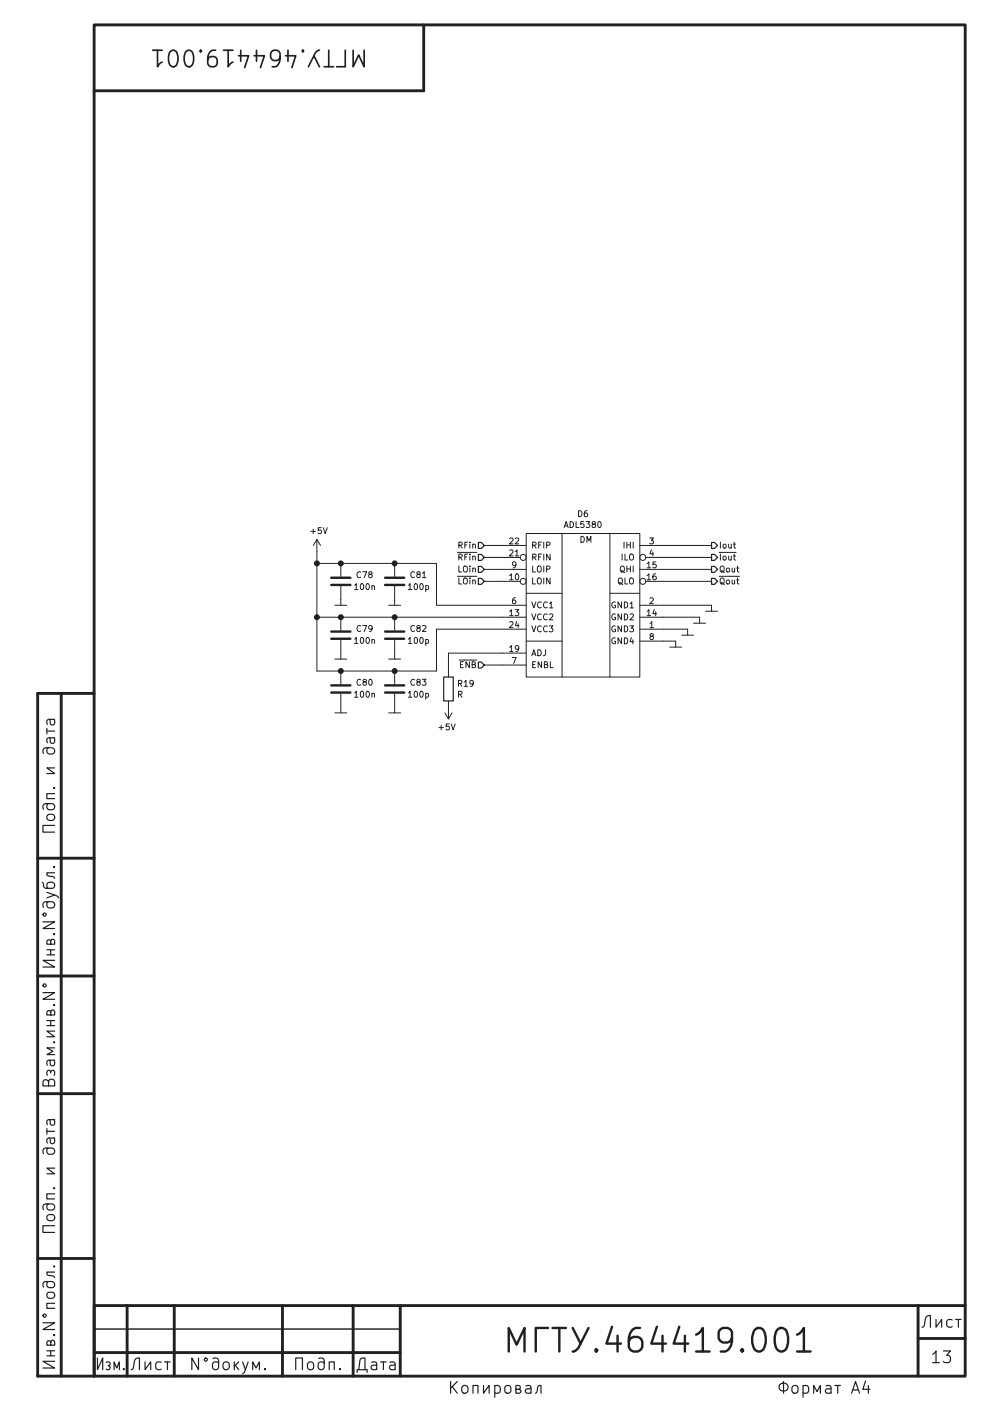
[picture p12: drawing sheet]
EESchema Schematic File Version 4
EELAYER 30 0
EELAYER END
$Descr A4 8268 11693 portrait
encoding utf-8
Sheet 13 18
Title "РЧ Модуль\\nСхема принципиальная"
Date "2020-12-21"
Rev ""
Comp "МГТУ им. Н.Э. Баумана"
Comment1 "МГТУ.464419.001"
Comment2 "Белкин М.А."
Comment3 "Каранкевич А.А."
Comment4 ""
$EndDescr
Text HLabel 5950 4550 2    50   Output ~ 0
Iout
Text HLabel 5950 4650 2    50   Output ~ 0
~Iout
Text HLabel 5950 4850 2    50   Output ~ 0
~Qout
Text HLabel 5950 4750 2    50   Output ~ 0
Qout
$Comp
L Device:R R19
U 1 1
P 3750 5750
AR Path="/5FD13150/5FD3B05B" Ref="R19"  Part="1" 
AR Path="/5FC9C143/5FD3B05B" Ref="R?"  Part="1" 
F 0 "R19" H 3820 5796 50  0000 L CNN
F 1 "R" H 3820 5705 50  0000 L CNN
F 2 "Resistor_SMD:R_0805_2012Metric_Pad1.20x1.40mm_HandSolder" V 3680 5750 50  0001 C CNN
F 3 "~" H 3750 5750 50  0001 C CNN
	1    3750 5750
	1    0    0    -1  
$EndComp
Text HLabel 4050 4550 0    50   Input ~ 0
RFin
Text HLabel 4050 4650 0    50   Input ~ 0
~RFin
Text HLabel 4050 4750 0    50   Input ~ 0
LOin
Text HLabel 4050 4850 0    50   Input ~ 0
~LOin
$Comp
L power:Earth #PWR0111
U 1 1
P 2850 5900
AR Path="/5FD13150/5FD28B52" Ref="#PWR0111"  Part="1" 
AR Path="/5FC9C143/5FD28B52" Ref="#PWR?"  Part="1" 
F 0 "#PWR0111" H 2850 5650 50  0001 C CNN
F 1 "Earth" H 2850 5750 50  0001 C CNN
F 2 "" H 2850 5900 50  0001 C CNN
F 3 "~" H 2850 5900 50  0001 C CNN
	1    2850 5900
	1    0    0    -1  
$EndComp
$Comp
L power:Earth #PWR0114
U 1 1
P 3300 5900
AR Path="/5FD13150/5FD28B4C" Ref="#PWR0114"  Part="1" 
AR Path="/5FC9C143/5FD28B4C" Ref="#PWR?"  Part="1" 
F 0 "#PWR0114" H 3300 5650 50  0001 C CNN
F 1 "Earth" H 3300 5750 50  0001 C CNN
F 2 "" H 3300 5900 50  0001 C CNN
F 3 "~" H 3300 5900 50  0001 C CNN
	1    3300 5900
	1    0    0    -1  
$EndComp
$Comp
L Device:C C83
U 1 1
P 3300 5750
AR Path="/5FD13150/5FD28B40" Ref="C83"  Part="1" 
AR Path="/5FC9C143/5FD28B40" Ref="C?"  Part="1" 
F 0 "C83" H 3100 5700 50  0000 C CNN
F 1 "100p" H 3100 5800 50  0000 C CNN
F 2 "Capacitor_SMD:C_0805_2012Metric_Pad1.18x1.45mm_HandSolder" H 3338 5600 50  0001 C CNN
F 3 "https://new.procontact74.ru/01-elektronnyie-komponentyi-/41-kondensatory/416-smd/100-pf-41622" H 3300 5750 50  0001 C CNN
	1    3300 5750
	-1   0    0    1   
$EndComp
$Comp
L Device:C C80
U 1 1
P 2850 5750
AR Path="/5FD13150/5FD1AE22" Ref="C80"  Part="1" 
AR Path="/5FC9C143/5FD1AE22" Ref="C?"  Part="1" 
F 0 "C80" H 2650 5700 50  0000 C CNN
F 1 "100n" H 2650 5800 50  0000 C CNN
F 2 "Capacitor_SMD:C_1206_3216Metric_Pad1.33x1.80mm_HandSolder" H 2888 5600 50  0001 C CNN
F 3 "https://new.procontact74.ru/01-elektronnyie-komponentyi-/41-kondensatory/chip-1206/100-nf-1206-41658" H 2850 5750 50  0001 C CNN
	1    2850 5750
	-1   0    0    1   
$EndComp
$Comp
L power:Earth #PWR0116
U 1 1
P 5650 5350
AR Path="/5FD13150/5FB9D5BC" Ref="#PWR0116"  Part="1" 
AR Path="/5FC9C143/5FB9D5BC" Ref="#PWR?"  Part="1" 
F 0 "#PWR0116" H 5650 5100 50  0001 C CNN
F 1 "Earth" H 5650 5200 50  0001 C CNN
F 2 "" H 5650 5350 50  0001 C CNN
F 3 "~" H 5650 5350 50  0001 C CNN
	1    5650 5350
	1    0    0    -1  
$EndComp
$Comp
L power:Earth #PWR0117
U 1 1
P 5750 5250
AR Path="/5FD13150/5FB9D8BB" Ref="#PWR0117"  Part="1" 
AR Path="/5FC9C143/5FB9D8BB" Ref="#PWR?"  Part="1" 
F 0 "#PWR0117" H 5750 5000 50  0001 C CNN
F 1 "Earth" H 5750 5100 50  0001 C CNN
F 2 "" H 5750 5250 50  0001 C CNN
F 3 "~" H 5750 5250 50  0001 C CNN
	1    5750 5250
	1    0    0    -1  
$EndComp
$Comp
L power:Earth #PWR0118
U 1 1
P 5850 5150
AR Path="/5FD13150/5FB9DD5D" Ref="#PWR0118"  Part="1" 
AR Path="/5FC9C143/5FB9DD5D" Ref="#PWR?"  Part="1" 
F 0 "#PWR0118" H 5850 4900 50  0001 C CNN
F 1 "Earth" H 5850 5000 50  0001 C CNN
F 2 "" H 5850 5150 50  0001 C CNN
F 3 "~" H 5850 5150 50  0001 C CNN
	1    5850 5150
	1    0    0    -1  
$EndComp
$Comp
L power:Earth #PWR0119
U 1 1
P 5950 5050
AR Path="/5FD13150/5FB9E20C" Ref="#PWR0119"  Part="1" 
AR Path="/5FC9C143/5FB9E20C" Ref="#PWR?"  Part="1" 
F 0 "#PWR0119" H 5950 4800 50  0001 C CNN
F 1 "Earth" H 5950 4900 50  0001 C CNN
F 2 "" H 5950 5050 50  0001 C CNN
F 3 "~" H 5950 5050 50  0001 C CNN
	1    5950 5050
	1    0    0    -1  
$EndComp
Wire Wire Line
	5650 5350 5550 5350
Wire Wire Line
	5750 5250 5550 5250
Wire Wire Line
	5850 5150 5550 5150
Wire Wire Line
	5550 5050 5950 5050
Wire Wire Line
	5950 4850 5550 4850
Wire Wire Line
	5950 4750 5550 4750
Wire Wire Line
	5950 4650 5550 4650
Wire Wire Line
	5950 4550 5550 4550
Wire Wire Line
	3300 5600 2850 5600
Connection ~ 2850 5600
$Comp
L power:Earth #PWR0110
U 1 1
P 2850 5450
AR Path="/5FD13150/5FBB1472" Ref="#PWR0110"  Part="1" 
AR Path="/5FC9C143/5FBB1472" Ref="#PWR?"  Part="1" 
F 0 "#PWR0110" H 2850 5200 50  0001 C CNN
F 1 "Earth" H 2850 5300 50  0001 C CNN
F 2 "" H 2850 5450 50  0001 C CNN
F 3 "~" H 2850 5450 50  0001 C CNN
	1    2850 5450
	1    0    0    -1  
$EndComp
$Comp
L power:Earth #PWR0113
U 1 1
P 3300 5450
AR Path="/5FD13150/5FBB1478" Ref="#PWR0113"  Part="1" 
AR Path="/5FC9C143/5FBB1478" Ref="#PWR?"  Part="1" 
F 0 "#PWR0113" H 3300 5200 50  0001 C CNN
F 1 "Earth" H 3300 5300 50  0001 C CNN
F 2 "" H 3300 5450 50  0001 C CNN
F 3 "~" H 3300 5450 50  0001 C CNN
	1    3300 5450
	1    0    0    -1  
$EndComp
$Comp
L Device:C C82
U 1 1
P 3300 5300
AR Path="/5FD13150/5FBB147E" Ref="C82"  Part="1" 
AR Path="/5FC9C143/5FBB147E" Ref="C?"  Part="1" 
F 0 "C82" H 3100 5250 50  0000 C CNN
F 1 "100p" H 3100 5350 50  0000 C CNN
F 2 "Capacitor_SMD:C_0805_2012Metric_Pad1.18x1.45mm_HandSolder" H 3338 5150 50  0001 C CNN
F 3 "https://new.procontact74.ru/01-elektronnyie-komponentyi-/41-kondensatory/416-smd/100-pf-41622" H 3300 5300 50  0001 C CNN
	1    3300 5300
	-1   0    0    1   
$EndComp
$Comp
L Device:C C79
U 1 1
P 2850 5300
AR Path="/5FD13150/5FBB1484" Ref="C79"  Part="1" 
AR Path="/5FC9C143/5FBB1484" Ref="C?"  Part="1" 
F 0 "C79" H 2650 5250 50  0000 C CNN
F 1 "100n" H 2650 5350 50  0000 C CNN
F 2 "Capacitor_SMD:C_1206_3216Metric_Pad1.33x1.80mm_HandSolder" H 2888 5150 50  0001 C CNN
F 3 "https://new.procontact74.ru/01-elektronnyie-komponentyi-/41-kondensatory/chip-1206/100-nf-1206-41658" H 2850 5300 50  0001 C CNN
	1    2850 5300
	-1   0    0    1   
$EndComp
Wire Wire Line
	3300 5150 2850 5150
Connection ~ 2850 5150
$Comp
L power:Earth #PWR0109
U 1 1
P 2850 5000
AR Path="/5FD13150/5FBB53B8" Ref="#PWR0109"  Part="1" 
AR Path="/5FC9C143/5FBB53B8" Ref="#PWR?"  Part="1" 
F 0 "#PWR0109" H 2850 4750 50  0001 C CNN
F 1 "Earth" H 2850 4850 50  0001 C CNN
F 2 "" H 2850 5000 50  0001 C CNN
F 3 "~" H 2850 5000 50  0001 C CNN
	1    2850 5000
	1    0    0    -1  
$EndComp
$Comp
L power:Earth #PWR0112
U 1 1
P 3300 5000
AR Path="/5FD13150/5FBB53BE" Ref="#PWR0112"  Part="1" 
AR Path="/5FC9C143/5FBB53BE" Ref="#PWR?"  Part="1" 
F 0 "#PWR0112" H 3300 4750 50  0001 C CNN
F 1 "Earth" H 3300 4850 50  0001 C CNN
F 2 "" H 3300 5000 50  0001 C CNN
F 3 "~" H 3300 5000 50  0001 C CNN
	1    3300 5000
	1    0    0    -1  
$EndComp
$Comp
L Device:C C81
U 1 1
P 3300 4850
AR Path="/5FD13150/5FBB53C4" Ref="C81"  Part="1" 
AR Path="/5FC9C143/5FBB53C4" Ref="C?"  Part="1" 
F 0 "C81" H 3100 4800 50  0000 C CNN
F 1 "100p" H 3100 4900 50  0000 C CNN
F 2 "Capacitor_SMD:C_0805_2012Metric_Pad1.18x1.45mm_HandSolder" H 3338 4700 50  0001 C CNN
F 3 "https://new.procontact74.ru/01-elektronnyie-komponentyi-/41-kondensatory/416-smd/100-pf-41622" H 3300 4850 50  0001 C CNN
	1    3300 4850
	-1   0    0    1   
$EndComp
$Comp
L Device:C C78
U 1 1
P 2850 4850
AR Path="/5FD13150/5FBB53CA" Ref="C78"  Part="1" 
AR Path="/5FC9C143/5FBB53CA" Ref="C?"  Part="1" 
F 0 "C78" H 2650 4800 50  0000 C CNN
F 1 "100n" H 2650 4900 50  0000 C CNN
F 2 "Capacitor_SMD:C_1206_3216Metric_Pad1.33x1.80mm_HandSolder" H 2888 4700 50  0001 C CNN
F 3 "https://new.procontact74.ru/01-elektronnyie-komponentyi-/41-kondensatory/chip-1206/100-nf-1206-41658" H 2850 4850 50  0001 C CNN
	1    2850 4850
	-1   0    0    1   
$EndComp
$Comp
L power:+5V #PWR0108
U 1 1
P 2650 4600
F 0 "#PWR0108" H 2650 4450 50  0001 C CNN
F 1 "+5V" H 2665 4773 50  0000 C CNN
F 2 "" H 2650 4600 50  0001 C CNN
F 3 "" H 2650 4600 50  0001 C CNN
	1    2650 4600
	1    0    0    -1  
$EndComp
Wire Wire Line
	3300 4700 2850 4700
Connection ~ 2850 4700
Wire Wire Line
	2650 5600 2650 5150
Wire Wire Line
	2650 5600 2850 5600
Wire Wire Line
	2650 5150 2850 5150
Connection ~ 2650 5150
Wire Wire Line
	2650 5150 2650 4700
Wire Wire Line
	2650 4700 2850 4700
Connection ~ 2650 4700
Wire Wire Line
	2650 4700 2650 4600
Wire Wire Line
	4200 5150 3300 5150
Connection ~ 3300 5150
Wire Wire Line
	4200 5050 3650 5050
Wire Wire Line
	3650 5050 3650 4700
Wire Wire Line
	3650 4700 3300 4700
Connection ~ 3300 4700
Wire Wire Line
	4200 5250 3650 5250
Wire Wire Line
	3650 5250 3650 5600
Wire Wire Line
	3650 5600 3300 5600
Connection ~ 3300 5600
Text HLabel 4050 5550 0    50   Input ~ 0
~ENB
Wire Wire Line
	4200 4550 4050 4550
Wire Wire Line
	4200 4650 4050 4650
Wire Wire Line
	4200 4750 4050 4750
Wire Wire Line
	4200 4850 4050 4850
Wire Wire Line
	4200 5550 4050 5550
Wire Wire Line
	4200 5450 3750 5450
Wire Wire Line
	3750 5450 3750 5600
$Comp
L power:+5V #PWR0115
U 1 1
P 3750 5900
F 0 "#PWR0115" H 3750 5750 50  0001 C CNN
F 1 "+5V" H 3765 6073 50  0000 C CNN
F 2 "" H 3750 5900 50  0001 C CNN
F 3 "" H 3750 5900 50  0001 C CNN
	1    3750 5900
	-1   0    0    1   
$EndComp
$Comp
L _SDR:ADL5380 D6
U 1 1
P 4900 5000
F 0 "D6" H 4875 5715 50  0000 C CNN
F 1 "ADL5380" H 4875 5624 50  0000 C CNN
F 2 "Package_CSP:LFCSP-24-1EP_4x4mm_P0.5mm_EP2.5x2.5mm_ThermalVias" H 4900 4300 50  0001 C CNN
F 3 "https://www.analog.com/media/en/technical-documentation/data-sheets/ADL5380.pdf" H 4900 5550 50  0001 C CNN
	1    4900 5000
	1    0    0    -1  
$EndComp
$EndSCHEMATC
